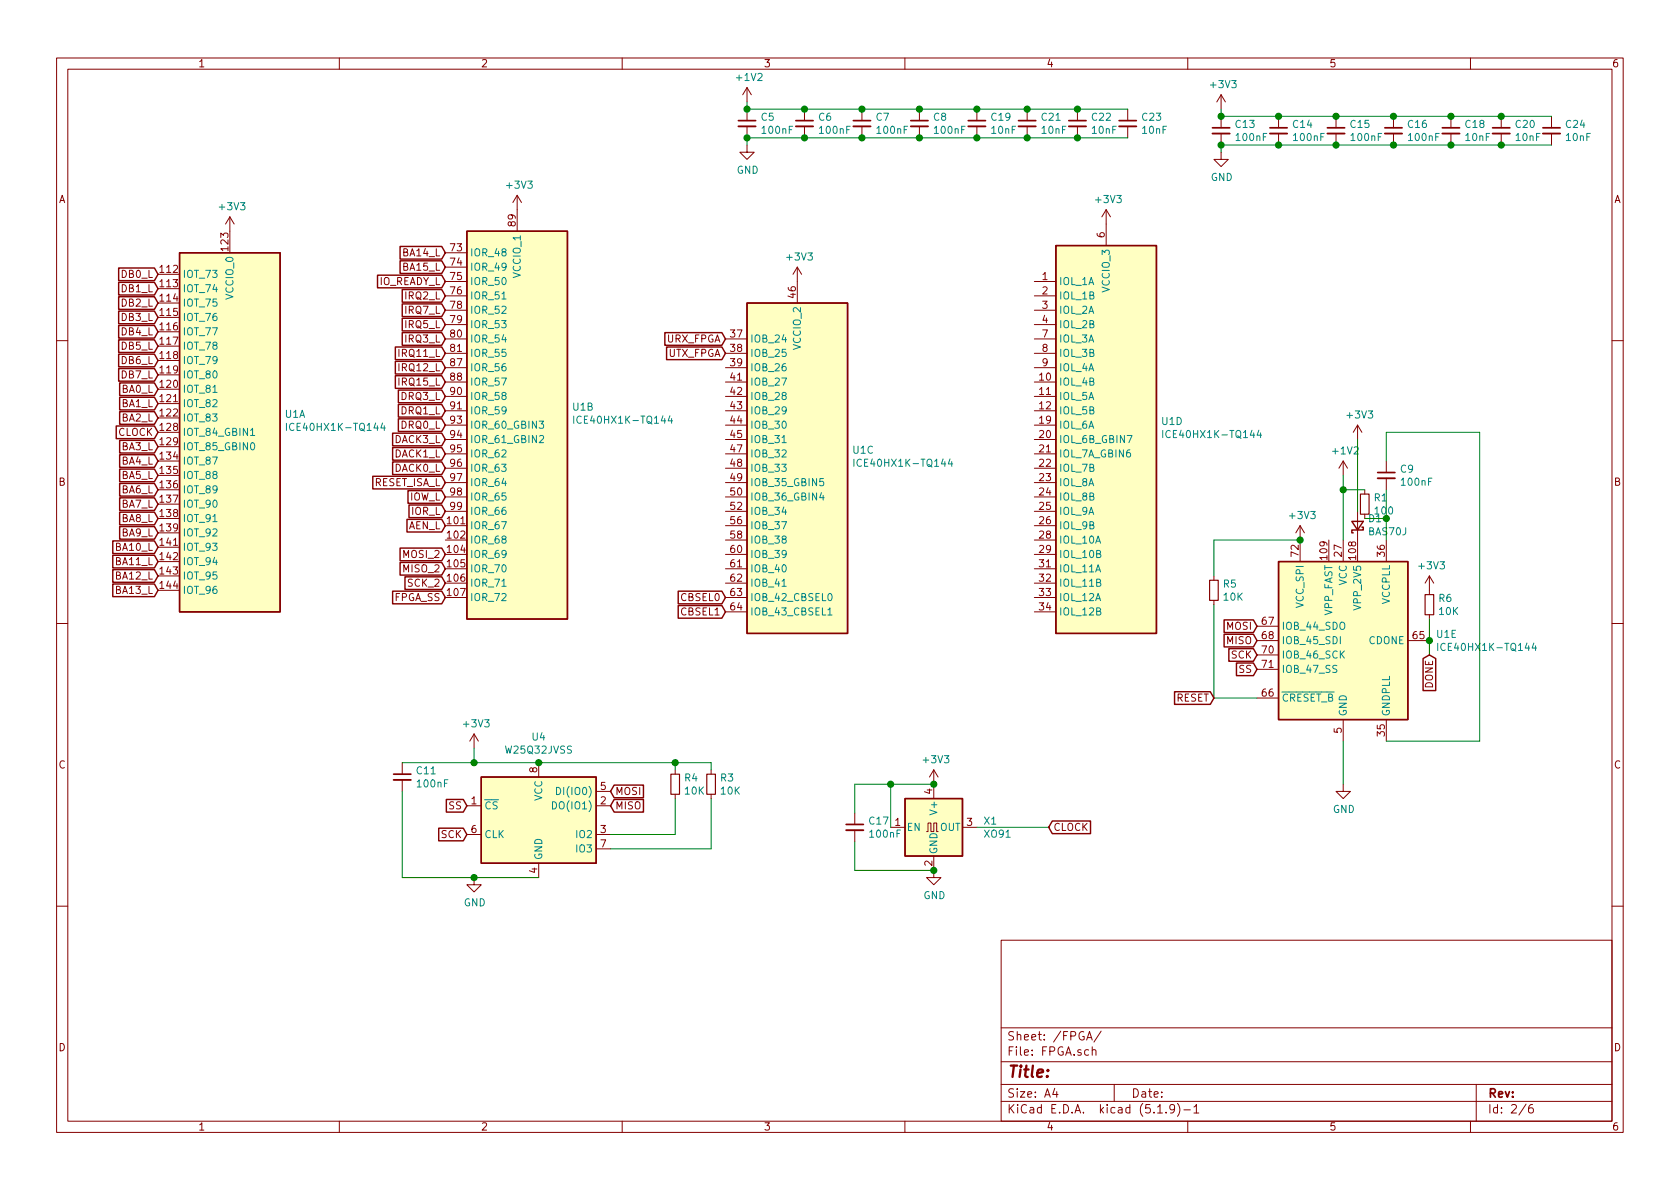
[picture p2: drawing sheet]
EESchema Schematic File Version 4
EELAYER 30 0
EELAYER END
$Descr A4 11693 8268
encoding utf-8
Sheet 2 6
Title ""
Date ""
Rev ""
Comp ""
Comment1 ""
Comment2 ""
Comment3 ""
Comment4 ""
$EndDescr
$Comp
L power:+1V2 #PWR?
U 1 1
P 9350 3300
AR Path="/60481AD3/604E99D2" Ref="#PWR?"  Part="1" 
AR Path="/604688A7/604E99D2" Ref="#PWR0105"  Part="1" 
F 0 "#PWR0105" H 9350 3150 50  0001 C CNN
F 1 "+1V2" H 9365 3473 50  0000 C CNN
F 2 "" H 9350 3300 50  0001 C CNN
F 3 "" H 9350 3300 50  0001 C CNN
	1    9350 3300
	1    0    0    -1  
$EndComp
$Comp
L power:GND #PWR0106
U 1 1
P 9350 5450
F 0 "#PWR0106" H 9350 5200 50  0001 C CNN
F 1 "GND" H 9355 5277 50  0000 C CNN
F 2 "" H 9350 5450 50  0001 C CNN
F 3 "" H 9350 5450 50  0001 C CNN
	1    9350 5450
	1    0    0    -1  
$EndComp
Wire Wire Line
	9350 5450 9350 5150
$Comp
L power:+1V2 #PWR?
U 1 1
P 5200 700
AR Path="/60481AD3/604EFA77" Ref="#PWR?"  Part="1" 
AR Path="/604688A7/604EFA77" Ref="#PWR0107"  Part="1" 
F 0 "#PWR0107" H 5200 550 50  0001 C CNN
F 1 "+1V2" H 5215 873 50  0000 C CNN
F 2 "" H 5200 700 50  0001 C CNN
F 3 "" H 5200 700 50  0001 C CNN
	1    5200 700 
	1    0    0    -1  
$EndComp
$Comp
L power:GND #PWR0108
U 1 1
P 5200 1000
F 0 "#PWR0108" H 5200 750 50  0001 C CNN
F 1 "GND" H 5205 827 50  0000 C CNN
F 2 "" H 5200 1000 50  0001 C CNN
F 3 "" H 5200 1000 50  0001 C CNN
	1    5200 1000
	1    0    0    -1  
$EndComp
$Comp
L Device:C_Small C?
U 1 1
P 5200 850
AR Path="/60481AD3/604F4A9F" Ref="C?"  Part="1" 
AR Path="/604688A7/604F4A9F" Ref="C5"  Part="1" 
F 0 "C5" H 5292 896 50  0000 L CNN
F 1 "100nF" H 5292 805 50  0000 L CNN
F 2 "Capacitor_SMD:C_1206_3216Metric" H 5200 850 50  0001 C CNN
F 3 "~" H 5200 850 50  0001 C CNN
	1    5200 850 
	1    0    0    -1  
$EndComp
Wire Wire Line
	5200 700  5200 750 
Wire Wire Line
	5200 950  5200 1000
$Comp
L Device:C_Small C?
U 1 1
P 5600 850
AR Path="/60481AD3/605058AC" Ref="C?"  Part="1" 
AR Path="/604688A7/605058AC" Ref="C6"  Part="1" 
F 0 "C6" H 5692 896 50  0000 L CNN
F 1 "100nF" H 5692 805 50  0000 L CNN
F 2 "Capacitor_SMD:C_1206_3216Metric" H 5600 850 50  0001 C CNN
F 3 "~" H 5600 850 50  0001 C CNN
	1    5600 850 
	1    0    0    -1  
$EndComp
$Comp
L Device:C_Small C?
U 1 1
P 6000 850
AR Path="/60481AD3/60505F0E" Ref="C?"  Part="1" 
AR Path="/604688A7/60505F0E" Ref="C7"  Part="1" 
F 0 "C7" H 6092 896 50  0000 L CNN
F 1 "100nF" H 6092 805 50  0000 L CNN
F 2 "Capacitor_SMD:C_1206_3216Metric" H 6000 850 50  0001 C CNN
F 3 "~" H 6000 850 50  0001 C CNN
	1    6000 850 
	1    0    0    -1  
$EndComp
$Comp
L Device:C_Small C?
U 1 1
P 6400 850
AR Path="/60481AD3/60506572" Ref="C?"  Part="1" 
AR Path="/604688A7/60506572" Ref="C8"  Part="1" 
F 0 "C8" H 6492 896 50  0000 L CNN
F 1 "100nF" H 6492 805 50  0000 L CNN
F 2 "Capacitor_SMD:C_1206_3216Metric" H 6400 850 50  0001 C CNN
F 3 "~" H 6400 850 50  0001 C CNN
	1    6400 850 
	1    0    0    -1  
$EndComp
Wire Wire Line
	6400 750  6000 750 
Connection ~ 5200 750 
Connection ~ 5600 750 
Wire Wire Line
	5600 750  5200 750 
Connection ~ 6000 750 
Wire Wire Line
	6000 750  5600 750 
Wire Wire Line
	6400 950  6000 950 
Connection ~ 5200 950 
Connection ~ 5600 950 
Wire Wire Line
	5600 950  5200 950 
Connection ~ 6000 950 
Wire Wire Line
	6000 950  5600 950 
$Comp
L power:GND #PWR0109
U 1 1
P 8500 1050
F 0 "#PWR0109" H 8500 800 50  0001 C CNN
F 1 "GND" H 8505 877 50  0000 C CNN
F 2 "" H 8500 1050 50  0001 C CNN
F 3 "" H 8500 1050 50  0001 C CNN
	1    8500 1050
	1    0    0    -1  
$EndComp
$Comp
L Device:C_Small C?
U 1 1
P 8500 900
AR Path="/60481AD3/60511735" Ref="C?"  Part="1" 
AR Path="/604688A7/60511735" Ref="C13"  Part="1" 
F 0 "C13" H 8592 946 50  0000 L CNN
F 1 "100nF" H 8592 855 50  0000 L CNN
F 2 "Capacitor_SMD:C_1206_3216Metric" H 8500 900 50  0001 C CNN
F 3 "~" H 8500 900 50  0001 C CNN
	1    8500 900 
	1    0    0    -1  
$EndComp
Wire Wire Line
	8500 750  8500 800 
Wire Wire Line
	8500 1000 8500 1050
$Comp
L Device:C_Small C?
U 1 1
P 8900 900
AR Path="/60481AD3/6051173D" Ref="C?"  Part="1" 
AR Path="/604688A7/6051173D" Ref="C14"  Part="1" 
F 0 "C14" H 8992 946 50  0000 L CNN
F 1 "100nF" H 8992 855 50  0000 L CNN
F 2 "Capacitor_SMD:C_1206_3216Metric" H 8900 900 50  0001 C CNN
F 3 "~" H 8900 900 50  0001 C CNN
	1    8900 900 
	1    0    0    -1  
$EndComp
$Comp
L Device:C_Small C?
U 1 1
P 9300 900
AR Path="/60481AD3/60511743" Ref="C?"  Part="1" 
AR Path="/604688A7/60511743" Ref="C15"  Part="1" 
F 0 "C15" H 9392 946 50  0000 L CNN
F 1 "100nF" H 9392 855 50  0000 L CNN
F 2 "Capacitor_SMD:C_1206_3216Metric" H 9300 900 50  0001 C CNN
F 3 "~" H 9300 900 50  0001 C CNN
	1    9300 900 
	1    0    0    -1  
$EndComp
$Comp
L Device:C_Small C?
U 1 1
P 9700 900
AR Path="/60481AD3/60511749" Ref="C?"  Part="1" 
AR Path="/604688A7/60511749" Ref="C16"  Part="1" 
F 0 "C16" H 9792 946 50  0000 L CNN
F 1 "100nF" H 9792 855 50  0000 L CNN
F 2 "Capacitor_SMD:C_1206_3216Metric" H 9700 900 50  0001 C CNN
F 3 "~" H 9700 900 50  0001 C CNN
	1    9700 900 
	1    0    0    -1  
$EndComp
Wire Wire Line
	9700 800  9300 800 
Connection ~ 8500 800 
Connection ~ 8900 800 
Wire Wire Line
	8900 800  8500 800 
Connection ~ 9300 800 
Wire Wire Line
	9300 800  8900 800 
Wire Wire Line
	9700 1000 9300 1000
Connection ~ 8500 1000
Connection ~ 8900 1000
Wire Wire Line
	8900 1000 8500 1000
Connection ~ 9300 1000
Wire Wire Line
	9300 1000 8900 1000
$Comp
L power:+3V3 #PWR0110
U 1 1
P 8500 750
F 0 "#PWR0110" H 8500 600 50  0001 C CNN
F 1 "+3V3" H 8515 923 50  0000 C CNN
F 2 "" H 8500 750 50  0001 C CNN
F 3 "" H 8500 750 50  0001 C CNN
	1    8500 750 
	1    0    0    -1  
$EndComp
$Comp
L power:+3V3 #PWR0111
U 1 1
P 7700 1550
F 0 "#PWR0111" H 7700 1400 50  0001 C CNN
F 1 "+3V3" H 7715 1723 50  0000 C CNN
F 2 "" H 7700 1550 50  0001 C CNN
F 3 "" H 7700 1550 50  0001 C CNN
	1    7700 1550
	1    0    0    -1  
$EndComp
$Comp
L power:+3V3 #PWR0112
U 1 1
P 5550 1950
F 0 "#PWR0112" H 5550 1800 50  0001 C CNN
F 1 "+3V3" H 5565 2123 50  0000 C CNN
F 2 "" H 5550 1950 50  0001 C CNN
F 3 "" H 5550 1950 50  0001 C CNN
	1    5550 1950
	1    0    0    -1  
$EndComp
$Comp
L power:+3V3 #PWR0113
U 1 1
P 3600 1450
F 0 "#PWR0113" H 3600 1300 50  0001 C CNN
F 1 "+3V3" H 3615 1623 50  0000 C CNN
F 2 "" H 3600 1450 50  0001 C CNN
F 3 "" H 3600 1450 50  0001 C CNN
	1    3600 1450
	1    0    0    -1  
$EndComp
$Comp
L power:+3V3 #PWR0114
U 1 1
P 1600 1600
F 0 "#PWR0114" H 1600 1450 50  0001 C CNN
F 1 "+3V3" H 1615 1773 50  0000 C CNN
F 2 "" H 1600 1600 50  0001 C CNN
F 3 "" H 1600 1600 50  0001 C CNN
	1    1600 1600
	1    0    0    -1  
$EndComp
$Comp
L Device:C_Small C?
U 1 1
P 9650 3300
AR Path="/60481AD3/6053C4A1" Ref="C?"  Part="1" 
AR Path="/604688A7/6053C4A1" Ref="C9"  Part="1" 
F 0 "C9" H 9742 3346 50  0000 L CNN
F 1 "100nF" H 9742 3255 50  0000 L CNN
F 2 "Capacitor_SMD:C_1206_3216Metric" H 9650 3300 50  0001 C CNN
F 3 "~" H 9650 3300 50  0001 C CNN
	1    9650 3300
	1    0    0    -1  
$EndComp
$Comp
L Device:R_Small R1
U 1 1
P 9500 3500
F 0 "R1" H 9559 3546 50  0000 L CNN
F 1 "100" H 9559 3455 50  0000 L CNN
F 2 "Resistor_SMD:R_1206_3216Metric" H 9500 3500 50  0001 C CNN
F 3 "~" H 9500 3500 50  0001 C CNN
	1    9500 3500
	1    0    0    -1  
$EndComp
Wire Wire Line
	9350 3300 9350 3400
Wire Wire Line
	9650 3600 9500 3600
Wire Wire Line
	9650 3600 9650 3750
Wire Wire Line
	9500 3400 9350 3400
Connection ~ 9350 3400
Wire Wire Line
	9350 3400 9350 3750
Wire Wire Line
	9650 3400 9650 3600
Connection ~ 9650 3600
Wire Wire Line
	9650 3200 9650 3000
Wire Wire Line
	10300 3000 10300 5150
$Comp
L Device:D_Schottky_Small D1
U 1 1
P 9450 3650
F 0 "D1" V 9496 3580 50  0000 R CNN
F 1 "BAS70J" V 9405 3580 50  0000 R CNN
F 2 "Diode_SMD:D_SOD-323F" V 9450 3650 50  0001 C CNN
F 3 "~" V 9450 3650 50  0001 C CNN
	1    9450 3650
	0    -1   -1   0   
$EndComp
$Comp
L power:+3V3 #PWR0116
U 1 1
P 9450 3050
F 0 "#PWR0116" H 9450 2900 50  0001 C CNN
F 1 "+3V3" H 9465 3223 50  0000 C CNN
F 2 "" H 9450 3050 50  0001 C CNN
F 3 "" H 9450 3050 50  0001 C CNN
	1    9450 3050
	1    0    0    -1  
$EndComp
Wire Wire Line
	9450 3550 9450 3050
$Comp
L power:+3V3 #PWR0117
U 1 1
P 9050 3750
F 0 "#PWR0117" H 9050 3600 50  0001 C CNN
F 1 "+3V3" H 9065 3923 50  0000 C CNN
F 2 "" H 9050 3750 50  0001 C CNN
F 3 "" H 9050 3750 50  0001 C CNN
	1    9050 3750
	1    0    0    -1  
$EndComp
$Comp
L Device:C_Small C?
U 1 1
P 2800 5400
AR Path="/60481AD3/605BBDE0" Ref="C?"  Part="1" 
AR Path="/604688A7/605BBDE0" Ref="C11"  Part="1" 
F 0 "C11" H 2892 5446 50  0000 L CNN
F 1 "100nF" H 2892 5355 50  0000 L CNN
F 2 "Capacitor_SMD:C_1206_3216Metric" H 2800 5400 50  0001 C CNN
F 3 "~" H 2800 5400 50  0001 C CNN
	1    2800 5400
	1    0    0    -1  
$EndComp
Text GLabel 3250 5800 0    50   Input ~ 0
SCK
Text GLabel 8750 4550 0    50   Input ~ 0
SCK
Text GLabel 8750 4650 0    50   Input ~ 0
SS
Text GLabel 3250 5600 0    50   Input ~ 0
SS
Text GLabel 4250 5600 2    50   Input ~ 0
MISO
Text GLabel 4250 5500 2    50   Input ~ 0
MOSI
Text GLabel 8750 4450 0    50   Input ~ 0
MISO
Text GLabel 8750 4350 0    50   Input ~ 0
MOSI
$Comp
L power:+3V3 #PWR0118
U 1 1
P 3300 5200
F 0 "#PWR0118" H 3300 5050 50  0001 C CNN
F 1 "+3V3" H 3315 5373 50  0000 C CNN
F 2 "" H 3300 5200 50  0001 C CNN
F 3 "" H 3300 5200 50  0001 C CNN
	1    3300 5200
	1    0    0    -1  
$EndComp
$Comp
L power:GND #PWR0119
U 1 1
P 3300 6100
F 0 "#PWR0119" H 3300 5850 50  0001 C CNN
F 1 "GND" H 3305 5927 50  0000 C CNN
F 2 "" H 3300 6100 50  0001 C CNN
F 3 "" H 3300 6100 50  0001 C CNN
	1    3300 6100
	1    0    0    -1  
$EndComp
$Comp
L Device:R_Small R3
U 1 1
P 4950 5450
F 0 "R3" H 5009 5496 50  0000 L CNN
F 1 "10K" H 5009 5405 50  0000 L CNN
F 2 "Resistor_SMD:R_1206_3216Metric" H 4950 5450 50  0001 C CNN
F 3 "~" H 4950 5450 50  0001 C CNN
	1    4950 5450
	1    0    0    -1  
$EndComp
$Comp
L Device:R_Small R4
U 1 1
P 4700 5450
F 0 "R4" H 4759 5496 50  0000 L CNN
F 1 "10K" H 4759 5405 50  0000 L CNN
F 2 "Resistor_SMD:R_1206_3216Metric" H 4700 5450 50  0001 C CNN
F 3 "~" H 4700 5450 50  0001 C CNN
	1    4700 5450
	1    0    0    -1  
$EndComp
$Comp
L Device:R_Small R6
U 1 1
P 9950 4200
F 0 "R6" H 10009 4246 50  0000 L CNN
F 1 "10K" H 10009 4155 50  0000 L CNN
F 2 "Resistor_SMD:R_1206_3216Metric" H 9950 4200 50  0001 C CNN
F 3 "~" H 9950 4200 50  0001 C CNN
	1    9950 4200
	1    0    0    -1  
$EndComp
$Comp
L Device:R_Small R5
U 1 1
P 8450 4100
F 0 "R5" H 8509 4146 50  0000 L CNN
F 1 "10K" H 8509 4055 50  0000 L CNN
F 2 "Resistor_SMD:R_1206_3216Metric" H 8450 4100 50  0001 C CNN
F 3 "~" H 8450 4100 50  0001 C CNN
	1    8450 4100
	1    0    0    -1  
$EndComp
$Comp
L power:+3V3 #PWR0126
U 1 1
P 9950 4100
F 0 "#PWR0126" H 9950 3950 50  0001 C CNN
F 1 "+3V3" H 9965 4273 50  0000 C CNN
F 2 "" H 9950 4100 50  0001 C CNN
F 3 "" H 9950 4100 50  0001 C CNN
	1    9950 4100
	1    0    0    -1  
$EndComp
Wire Wire Line
	9050 3750 8450 3750
Wire Wire Line
	8450 3750 8450 4000
Wire Wire Line
	8450 4200 8450 4850
Wire Wire Line
	8450 4850 8750 4850
Text GLabel 8450 4850 0    50   Input ~ 0
RESET
Text GLabel 9950 4550 3    50   Input ~ 0
DONE
$Comp
L power:+3V3 #PWR0127
U 1 1
P 6500 5450
F 0 "#PWR0127" H 6500 5300 50  0001 C CNN
F 1 "+3V3" H 6515 5623 50  0000 C CNN
F 2 "" H 6500 5450 50  0001 C CNN
F 3 "" H 6500 5450 50  0001 C CNN
	1    6500 5450
	1    0    0    -1  
$EndComp
$Comp
L power:GND #PWR0128
U 1 1
P 6500 6050
F 0 "#PWR0128" H 6500 5800 50  0001 C CNN
F 1 "GND" H 6505 5877 50  0000 C CNN
F 2 "" H 6500 6050 50  0001 C CNN
F 3 "" H 6500 6050 50  0001 C CNN
	1    6500 6050
	1    0    0    -1  
$EndComp
$Comp
L Device:C_Small C?
U 1 1
P 5950 5750
AR Path="/60481AD3/60983F1E" Ref="C?"  Part="1" 
AR Path="/604688A7/60983F1E" Ref="C17"  Part="1" 
F 0 "C17" H 6042 5796 50  0000 L CNN
F 1 "100nF" H 6042 5705 50  0000 L CNN
F 2 "Capacitor_SMD:C_1206_3216Metric" H 5950 5750 50  0001 C CNN
F 3 "~" H 5950 5750 50  0001 C CNN
	1    5950 5750
	1    0    0    -1  
$EndComp
Wire Wire Line
	6500 5450 6200 5450
Wire Wire Line
	5950 5450 5950 5650
Wire Wire Line
	6500 6050 5950 6050
Wire Wire Line
	5950 6050 5950 5850
Wire Wire Line
	6200 5750 6200 5450
Connection ~ 6200 5450
Wire Wire Line
	6200 5450 5950 5450
Text GLabel 7300 5750 2    50   Input ~ 0
CLOCK
$Comp
L Oscillator:XO91 X1
U 1 1
P 6500 5750
F 0 "X1" H 6844 5796 50  0000 L CNN
F 1 "XO91" H 6844 5705 50  0000 L CNN
F 2 "Oscillator:Oscillator_DIP-14" H 7200 5400 50  0001 C CNN
F 3 "http://cdn-reichelt.de/documents/datenblatt/B400/XO91.pdf" H 6400 5750 50  0001 C CNN
	1    6500 5750
	1    0    0    -1  
$EndComp
Connection ~ 6500 5450
Connection ~ 6500 6050
Wire Wire Line
	6800 5750 7300 5750
$Comp
L Device:C_Small C?
U 1 1
P 10100 900
AR Path="/60481AD3/6066B3D7" Ref="C?"  Part="1" 
AR Path="/604688A7/6066B3D7" Ref="C18"  Part="1" 
F 0 "C18" H 10192 946 50  0000 L CNN
F 1 "10nF" H 10192 855 50  0000 L CNN
F 2 "Capacitor_SMD:C_0402_1005Metric" H 10100 900 50  0001 C CNN
F 3 "~" H 10100 900 50  0001 C CNN
	1    10100 900 
	1    0    0    -1  
$EndComp
Wire Wire Line
	9700 800  10100 800 
Connection ~ 9700 800 
Wire Wire Line
	9700 1000 10100 1000
Connection ~ 9700 1000
$Comp
L Device:C_Small C?
U 1 1
P 6800 850
AR Path="/60481AD3/6067E597" Ref="C?"  Part="1" 
AR Path="/604688A7/6067E597" Ref="C19"  Part="1" 
F 0 "C19" H 6892 896 50  0000 L CNN
F 1 "10nF" H 6892 805 50  0000 L CNN
F 2 "Capacitor_SMD:C_0402_1005Metric" H 6800 850 50  0001 C CNN
F 3 "~" H 6800 850 50  0001 C CNN
	1    6800 850 
	1    0    0    -1  
$EndComp
Wire Wire Line
	6400 750  6800 750 
Connection ~ 6400 750 
Wire Wire Line
	6400 950  6800 950 
Connection ~ 6400 950 
$Comp
L Device:C_Small C?
U 1 1
P 10450 900
AR Path="/60481AD3/606AD30F" Ref="C?"  Part="1" 
AR Path="/604688A7/606AD30F" Ref="C20"  Part="1" 
F 0 "C20" H 10542 946 50  0000 L CNN
F 1 "10nF" H 10542 855 50  0000 L CNN
F 2 "Capacitor_SMD:C_0402_1005Metric" H 10450 900 50  0001 C CNN
F 3 "~" H 10450 900 50  0001 C CNN
	1    10450 900 
	1    0    0    -1  
$EndComp
Wire Wire Line
	10450 800  10100 800 
Connection ~ 10100 800 
Wire Wire Line
	10100 1000 10450 1000
Connection ~ 10100 1000
$Comp
L Device:C_Small C?
U 1 1
P 7150 850
AR Path="/60481AD3/606C2BD1" Ref="C?"  Part="1" 
AR Path="/604688A7/606C2BD1" Ref="C21"  Part="1" 
F 0 "C21" H 7242 896 50  0000 L CNN
F 1 "10nF" H 7242 805 50  0000 L CNN
F 2 "Capacitor_SMD:C_0402_1005Metric" H 7150 850 50  0001 C CNN
F 3 "~" H 7150 850 50  0001 C CNN
	1    7150 850 
	1    0    0    -1  
$EndComp
Wire Wire Line
	6800 750  7150 750 
Connection ~ 6800 750 
Wire Wire Line
	7150 950  6800 950 
Connection ~ 6800 950 
$Comp
L Device:C_Small C?
U 1 1
P 7500 850
AR Path="/60481AD3/606CE874" Ref="C?"  Part="1" 
AR Path="/604688A7/606CE874" Ref="C22"  Part="1" 
F 0 "C22" H 7592 896 50  0000 L CNN
F 1 "10nF" H 7592 805 50  0000 L CNN
F 2 "Capacitor_SMD:C_0402_1005Metric" H 7500 850 50  0001 C CNN
F 3 "~" H 7500 850 50  0001 C CNN
	1    7500 850 
	1    0    0    -1  
$EndComp
Wire Wire Line
	7500 750  7150 750 
Connection ~ 7150 750 
Wire Wire Line
	7150 950  7500 950 
Connection ~ 7150 950 
$Comp
L Device:C_Small C?
U 1 1
P 7850 850
AR Path="/60481AD3/606D8252" Ref="C?"  Part="1" 
AR Path="/604688A7/606D8252" Ref="C23"  Part="1" 
F 0 "C23" H 7942 896 50  0000 L CNN
F 1 "10nF" H 7942 805 50  0000 L CNN
F 2 "Capacitor_SMD:C_0402_1005Metric" H 7850 850 50  0001 C CNN
F 3 "~" H 7850 850 50  0001 C CNN
	1    7850 850 
	1    0    0    -1  
$EndComp
Wire Wire Line
	7850 750  7500 750 
Connection ~ 7500 750 
Wire Wire Line
	7500 950  7850 950 
Connection ~ 7500 950 
$Comp
L Device:C_Small C?
U 1 1
P 10800 900
AR Path="/60481AD3/606FA3B6" Ref="C?"  Part="1" 
AR Path="/604688A7/606FA3B6" Ref="C24"  Part="1" 
F 0 "C24" H 10892 946 50  0000 L CNN
F 1 "10nF" H 10892 855 50  0000 L CNN
F 2 "Capacitor_SMD:C_0402_1005Metric" H 10800 900 50  0001 C CNN
F 3 "~" H 10800 900 50  0001 C CNN
	1    10800 900 
	1    0    0    -1  
$EndComp
Wire Wire Line
	10800 800  10450 800 
Connection ~ 10450 800 
Wire Wire Line
	10450 1000 10800 1000
Connection ~ 10450 1000
$Comp
L FPGA_Lattice:ICE40HX1K-TQ144 U1
U 1 1
P 1600 3000
F 0 "U1" H 1980 3128 50  0000 L CNN
F 1 "ICE40HX1K-TQ144" H 1980 3037 50  0000 L CNN
F 2 "Package_QFP:TQFP-144_20x20mm_P0.5mm" H 1600 1550 50  0001 C CNN
F 3 "http://www.latticesemi.com/Products/FPGAandCPLD/iCE40" H 750 4400 50  0001 C CNN
	1    1600 3000
	1    0    0    -1  
$EndComp
$Comp
L FPGA_Lattice:ICE40HX1K-TQ144 U1
U 2 1
P 3600 2950
F 0 "U1" H 3980 3078 50  0000 L CNN
F 1 "ICE40HX1K-TQ144" H 3980 2987 50  0000 L CNN
F 2 "Package_QFP:TQFP-144_20x20mm_P0.5mm" H 3600 1500 50  0001 C CNN
F 3 "http://www.latticesemi.com/Products/FPGAandCPLD/iCE40" H 2750 4350 50  0001 C CNN
	2    3600 2950
	1    0    0    -1  
$EndComp
$Comp
L FPGA_Lattice:ICE40HX1K-TQ144 U1
U 3 1
P 5550 3250
F 0 "U1" H 5930 3378 50  0000 L CNN
F 1 "ICE40HX1K-TQ144" H 5930 3287 50  0000 L CNN
F 2 "Package_QFP:TQFP-144_20x20mm_P0.5mm" H 5550 1800 50  0001 C CNN
F 3 "http://www.latticesemi.com/Products/FPGAandCPLD/iCE40" H 4700 4650 50  0001 C CNN
	3    5550 3250
	1    0    0    -1  
$EndComp
$Comp
L FPGA_Lattice:ICE40HX1K-TQ144 U1
U 4 1
P 7700 3050
F 0 "U1" H 8080 3178 50  0000 L CNN
F 1 "ICE40HX1K-TQ144" H 8080 3087 50  0000 L CNN
F 2 "Package_QFP:TQFP-144_20x20mm_P0.5mm" H 7700 1600 50  0001 C CNN
F 3 "http://www.latticesemi.com/Products/FPGAandCPLD/iCE40" H 6850 4450 50  0001 C CNN
	4    7700 3050
	1    0    0    -1  
$EndComp
$Comp
L FPGA_Lattice:ICE40HX1K-TQ144 U1
U 5 1
P 9350 4450
F 0 "U1" H 9994 4496 50  0000 L CNN
F 1 "ICE40HX1K-TQ144" H 9994 4405 50  0000 L CNN
F 2 "Package_QFP:TQFP-144_20x20mm_P0.5mm" H 9350 3000 50  0001 C CNN
F 3 "http://www.latticesemi.com/Products/FPGAandCPLD/iCE40" H 8500 5850 50  0001 C CNN
	5    9350 4450
	1    0    0    -1  
$EndComp
Wire Wire Line
	9650 5150 10300 5150
Connection ~ 9050 3750
Wire Wire Line
	9650 3000 10300 3000
Wire Wire Line
	9950 4300 9950 4450
Connection ~ 9950 4450
Wire Wire Line
	9950 4450 9950 4550
Text GLabel 5050 4150 0    50   Input ~ 0
CBSEL0
Text GLabel 5050 4250 0    50   Input ~ 0
CBSEL1
Text GLabel 1100 2600 0    50   Input ~ 0
DB7_L
Text GLabel 1100 2500 0    50   Input ~ 0
DB6_L
Text GLabel 1100 2400 0    50   Input ~ 0
DB5_L
Text GLabel 1100 2300 0    50   Input ~ 0
DB4_L
Text GLabel 1100 2200 0    50   Input ~ 0
DB3_L
Text GLabel 1100 2100 0    50   Input ~ 0
DB2_L
Text GLabel 1100 2000 0    50   Input ~ 0
DB1_L
Text GLabel 1100 1900 0    50   Input ~ 0
DB0_L
Text GLabel 1100 3500 0    50   Input ~ 0
BA7_L
Text GLabel 1100 3400 0    50   Input ~ 0
BA6_L
Text GLabel 1100 3300 0    50   Input ~ 0
BA5_L
Text GLabel 1100 3200 0    50   Input ~ 0
BA4_L
Text GLabel 1100 3100 0    50   Input ~ 0
BA3_L
Text GLabel 1100 2900 0    50   Input ~ 0
BA2_L
Text GLabel 1100 2800 0    50   Input ~ 0
BA1_L
Text GLabel 1100 2700 0    50   Input ~ 0
BA0_L
Text GLabel 3100 1850 0    50   Input ~ 0
BA15_L
Text GLabel 3100 1750 0    50   Input ~ 0
BA14_L
Text GLabel 1100 4100 0    50   Input ~ 0
BA13_L
Text GLabel 1100 4000 0    50   Input ~ 0
BA12_L
Text GLabel 1100 3900 0    50   Input ~ 0
BA11_L
Text GLabel 1100 3800 0    50   Input ~ 0
BA10_L
Text GLabel 1100 3700 0    50   Input ~ 0
BA9_L
Text GLabel 1100 3600 0    50   Input ~ 0
BA8_L
Text GLabel 3100 1950 0    50   Input ~ 0
IO_READY_L
Text GLabel 3100 2050 0    50   Input ~ 0
IRQ2_L
Text GLabel 3100 2150 0    50   Input ~ 0
IRQ7_L
Text GLabel 3100 2250 0    50   Input ~ 0
IRQ5_L
Text GLabel 3100 2350 0    50   Input ~ 0
IRQ3_L
Text GLabel 3100 2650 0    50   Input ~ 0
IRQ15_L
Text GLabel 3100 2550 0    50   Input ~ 0
IRQ12_L
Text GLabel 3100 2450 0    50   Input ~ 0
IRQ11_L
Text GLabel 3100 2750 0    50   Input ~ 0
DRQ3_L
Text GLabel 3100 2850 0    50   Input ~ 0
DRQ1_L
Text GLabel 3100 2950 0    50   Input ~ 0
DRQ0_L
Text GLabel 3100 3050 0    50   Input ~ 0
DACK3_L
Text GLabel 3100 3150 0    50   Input ~ 0
DACK1_L
Text GLabel 3100 3250 0    50   Input ~ 0
DACK0_L
Text GLabel 3100 3650 0    50   Input ~ 0
AEN_L
Text GLabel 3100 3350 0    50   Input ~ 0
RESET_ISA_L
Text GLabel 3100 3450 0    50   Input ~ 0
IOW_L
Text GLabel 3100 3550 0    50   Input ~ 0
IOR_L
Text GLabel 1100 3000 0    50   Input ~ 0
CLOCK
Text GLabel 5050 2450 0    50   Input ~ 0
UTX_FPGA
Text GLabel 5050 2350 0    50   Input ~ 0
URX_FPGA
Text GLabel 3100 3950 0    50   Input ~ 0
MISO_2
Text GLabel 3100 3850 0    50   Input ~ 0
MOSI_2
Text GLabel 3100 4050 0    50   Input ~ 0
SCK_2
Text GLabel 3100 4150 0    50   Input ~ 0
FPGA_SS
$Comp
L Memory_Flash:W25Q32JVSS U4
U 1 1
P 3750 5700
F 0 "U4" H 3750 6281 50  0000 C CNN
F 1 "W25Q32JVSS" H 3750 6190 50  0000 C CNN
F 2 "Package_DIP:DIP-8_W7.62mm" H 3750 5700 50  0001 C CNN
F 3 "http://www.winbond.com/resource-files/w25q32jv%20revg%2003272018%20plus.pdf" H 3750 5700 50  0001 C CNN
	1    3750 5700
	1    0    0    -1  
$EndComp
Wire Wire Line
	3750 6100 3300 6100
Wire Wire Line
	2800 6100 2800 5500
Wire Wire Line
	2800 5300 3300 5300
Wire Wire Line
	3300 5200 3300 5300
Connection ~ 3300 5300
Wire Wire Line
	3300 5300 3750 5300
Connection ~ 3300 6100
Wire Wire Line
	3300 6100 2800 6100
Wire Wire Line
	4700 5550 4700 5800
Wire Wire Line
	4700 5800 4250 5800
Wire Wire Line
	4250 5900 4950 5900
Wire Wire Line
	4950 5900 4950 5550
Wire Wire Line
	3750 5300 4700 5300
Wire Wire Line
	4700 5300 4700 5350
Connection ~ 3750 5300
Wire Wire Line
	4700 5300 4950 5300
Wire Wire Line
	4950 5300 4950 5350
Connection ~ 4700 5300
$EndSCHEMATC
